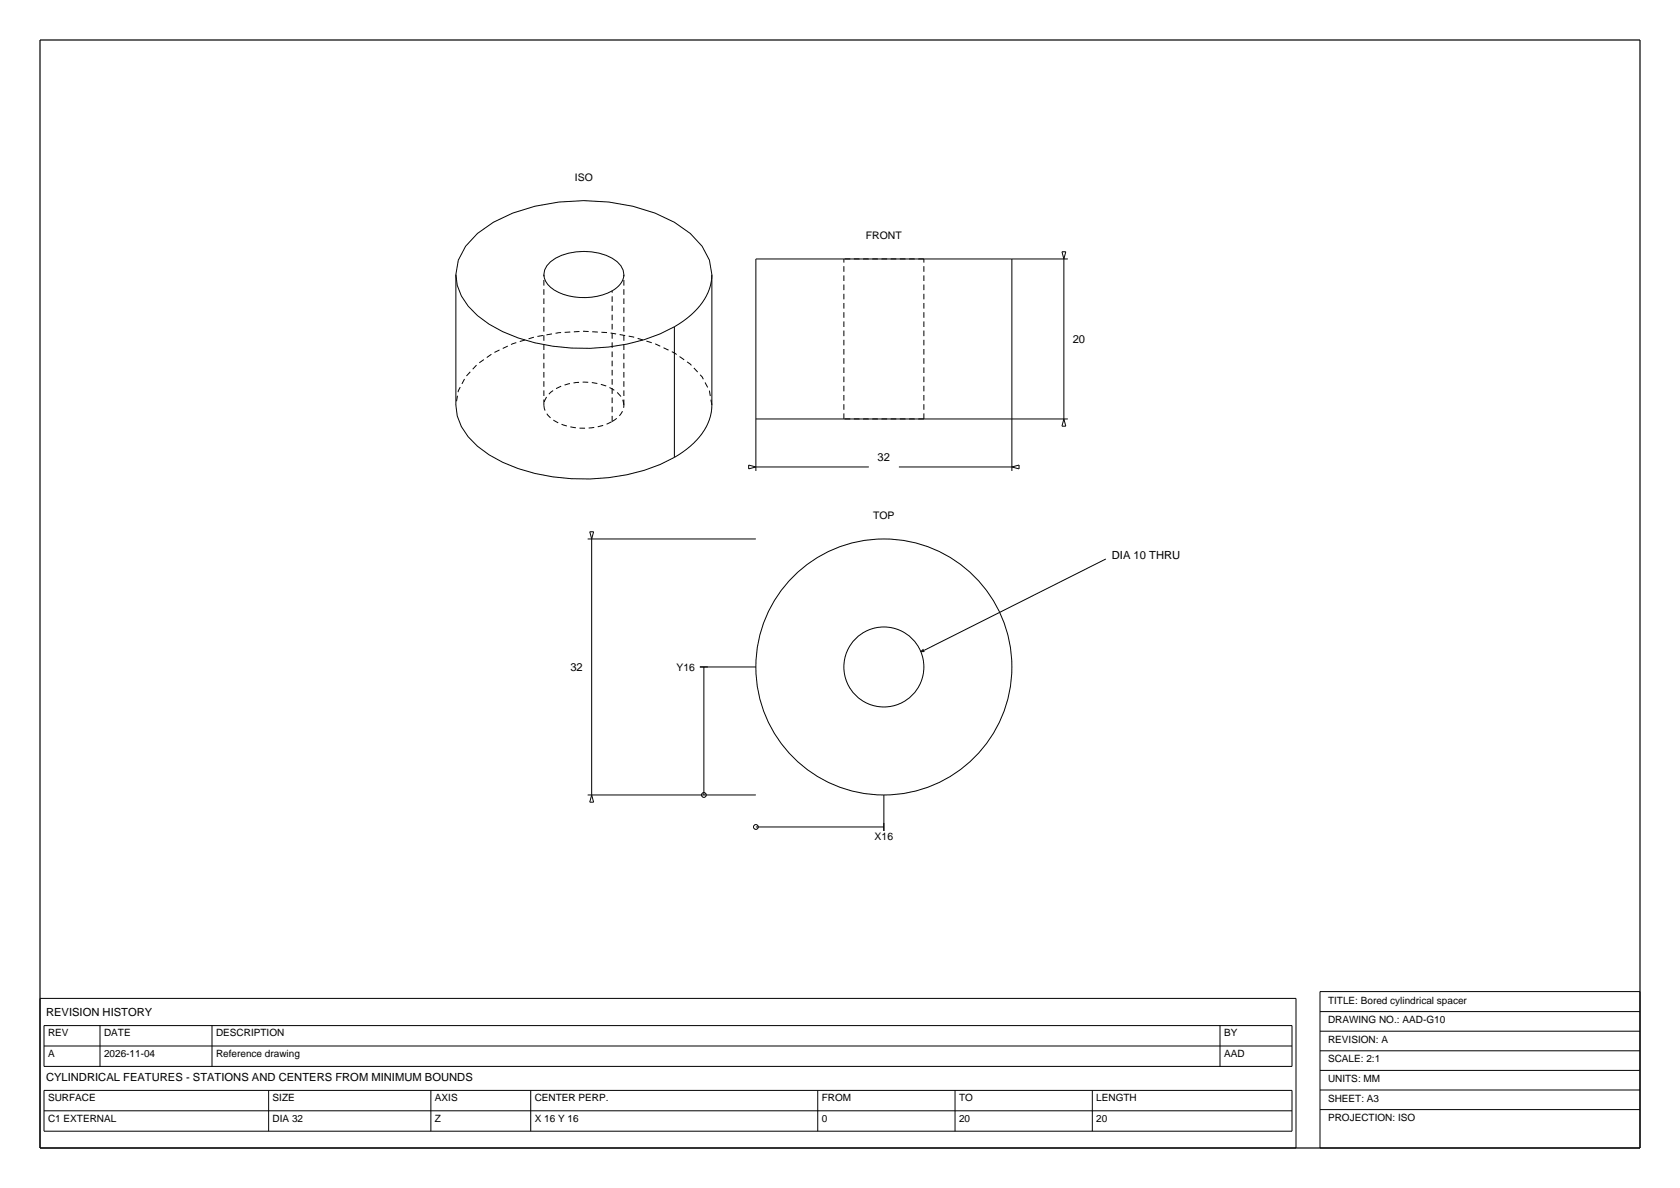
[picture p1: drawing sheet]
<svg xmlns="http://www.w3.org/2000/svg" width="420mm" height="297mm" viewBox="0 0 420 297" stroke-linecap="round" stroke-linejoin="round" font-family="sans-serif">
<path d="M10 10h400v277h-400z" fill="none" stroke="#000" stroke-width=".3"/>
<g fill="none" stroke="#000" stroke-width=".25">
<path d="M114 68.6v32.7a13.8 13.8 0 0 0 5.4 10.3 40.2 40.2 0 0 0 23.4 8.1 47.7 47.7 0 0 0 25.8-5.3M114 68.6a13.8 13.8 0 0 0 5.4 10.3 40.2 40.2 0 0 0 23.4 8.1 47.7 47.7 0 0 0 25.8-5.3M114 68.6l.6-3.6 1.8-3.4 3-3.2a38.3 38.3 0 0 1 20.3-7.9 52 52 0 0 1 24 2.8l4.9 2.3 4 2.8 2.9 3.2 1.9 3.4 .6 3.6M137.7 65.4a14.8 14.8 0 0 1 16.6 0 3.8 3.8 0 0 1 .9 5.4l-.4 .6a10.3 10.3 0 0 1-6.9 2.9 14 14 0 0 1-10.2-2.5 3.9 3.9 0 0 1 0-6.4zM178 68.6v32.7a14.1 14.1 0 0 1-6.3 11l-3.1 2.1M178 68.6a14.1 14.1 0 0 1-6.3 11l-3.1 2.1M253 64.7v53M265.5 62.9h.9l-.4 1.8zM266 64.7v40M267 64.7h-78v53M168.6 81.7v32.7M187.2 116.3l1.8 .4-1.8 .5z"/>
<path d="M189 104.7h78M189 116.7h28.2M224.7 116.7h28.3M253 116.7l1.8-.4v.9zM266 104.7l.4 1.8h-.9zM146.9 134.7h42.1M147.4 132.9h1l-.5 1.8zM147.9 134.7v64M276.5 139.7l-46.3 23.2M175 166.7h14M176 166.7v32M230.9 162.3l-.7 .6"/>
<path d="M231.1 162.9h-.9M146.9 198.7h42.1M147.9 198.7l.5 1.8h-1zM221 198.7v9M189 206.7h32M10 249.6h314v37.4h-314zM11 256.4h312v10.2h-312zM25 256.4v10.2M53 256.4v10.2M305 256.4v10.2M330 247.9h80v39.1h-80zM330 252.9h80"/>
<path d="M330 257.8h80M11 261.5h312M11 272.6h312v10.2h-312zM11 277.7h312M67.2 272.6v10.2M107.7 272.6v10.2M132.7 272.6v10.2M204.4 272.6v10.2M238.8 272.6v10.2M273.1 272.6v10.2M330 262.7h80M330 267.6h80"/>
<path d="M330 272.5h80M330 277.4h80"/>
<circle cx="221" cy="166.7" r="32"/>
<circle cx="221" cy="166.7" r="10"/>
<circle cx="176" cy="198.7" r=".6"/>
<circle cx="189" cy="206.7" r=".6"/>
</g>
<path d="M231 64.7h-20M136 101.3v-32.7M136 101.3a5.4 5.4 0 0 0 3.6 4.5 15.8 15.8 0 0 0 13.4-.4M153 105.4v-32.7M153 105.4a5 5 0 0 0 3-4.1M156 101.3v-32.7M156 101.3a5 5 0 0 0-3-4.1 15.1 15.1 0 0 0-15.3 .9l-1 1-.5 1.1-.2 1.1M178 101.3l-.6-3.6-1.9-3.5-2.9-3.2a38.3 38.3 0 0 0-20.4-7.8 52 52 0 0 0-24 2.7l-4.9 2.3-3.9 2.8-3 3.2-1.8 3.5-.6 3.6M211 104.7v-40M231 104.7h-20M231 104.7v-40" fill="none" stroke="#000" stroke-width=".25" stroke-dasharray="1.4 .9" stroke-linecap="butt"/>
<g font-size="2.8">
<text x="268.2" y="85.7">20</text>
<text x="219.4" y="115.3">32</text>
<text x="278" y="139.7">DIA 10 THRU</text>
<text x="142.6" y="167.7">32</text>
<text x="11.5" y="254.1">REVISION HISTORY</text>
<text x="11.5" y="270.3">CYLINDRICAL FEATURES - STATIONS AND CENTERS FROM MINIMUM BOUNDS</text>
</g>
<g font-size="2.6">
<text x="143.7" y="45.2">ISO</text>
<text x="216.5" y="59.7">FRONT</text>
<text x="218.3" y="129.7">TOP</text>
<text x="169.1" y="167.7">Y16</text>
<text x="218.7" y="209.9">X16</text>
</g>
<g font-size="2.5">
<text x="332" y="250.9">TITLE: Bored cylindrical spacer</text>
<text x="332" y="255.8">DRAWING NO.: AAD-G10</text>
<text x="12" y="259.1">REV</text>
<text x="26" y="259.1">DATE</text>
<text x="54" y="259.1">DESCRIPTION</text>
<text x="306" y="259.1">BY</text>
<text x="332" y="260.7">REVISION: A</text>
<text x="12" y="264.2">A</text>
<text x="26" y="264.2">2026-11-04</text>
<text x="54" y="264.2">Reference drawing</text>
<text x="306" y="264.2">AAD</text>
<text x="332" y="265.6">SCALE: 2:1</text>
<text x="12" y="275.3">SURFACE</text>
<text x="68.2" y="275.3">SIZE</text>
<text x="108.7" y="275.3">AXIS</text>
<text x="133.7" y="275.3">CENTER PERP.</text>
<text x="205.4" y="275.3">FROM</text>
<text x="239.8" y="275.3">TO</text>
<text x="274.1" y="275.3">LENGTH</text>
<text x="332" y="270.5">UNITS: MM</text>
<text x="332" y="275.4">SHEET: A3</text>
<text x="12" y="280.4">C1 EXTERNAL</text>
<text x="68.2" y="280.4">DIA 32</text>
<text x="108.7" y="280.4">Z</text>
<text x="133.7" y="280.4">X 16 Y 16</text>
<text x="205.4" y="280.4">0</text>
<text x="239.8" y="280.4">20</text>
<text x="274.1" y="280.4">20</text>
<text x="332" y="280.3">PROJECTION: ISO</text>
</g>
</svg>
